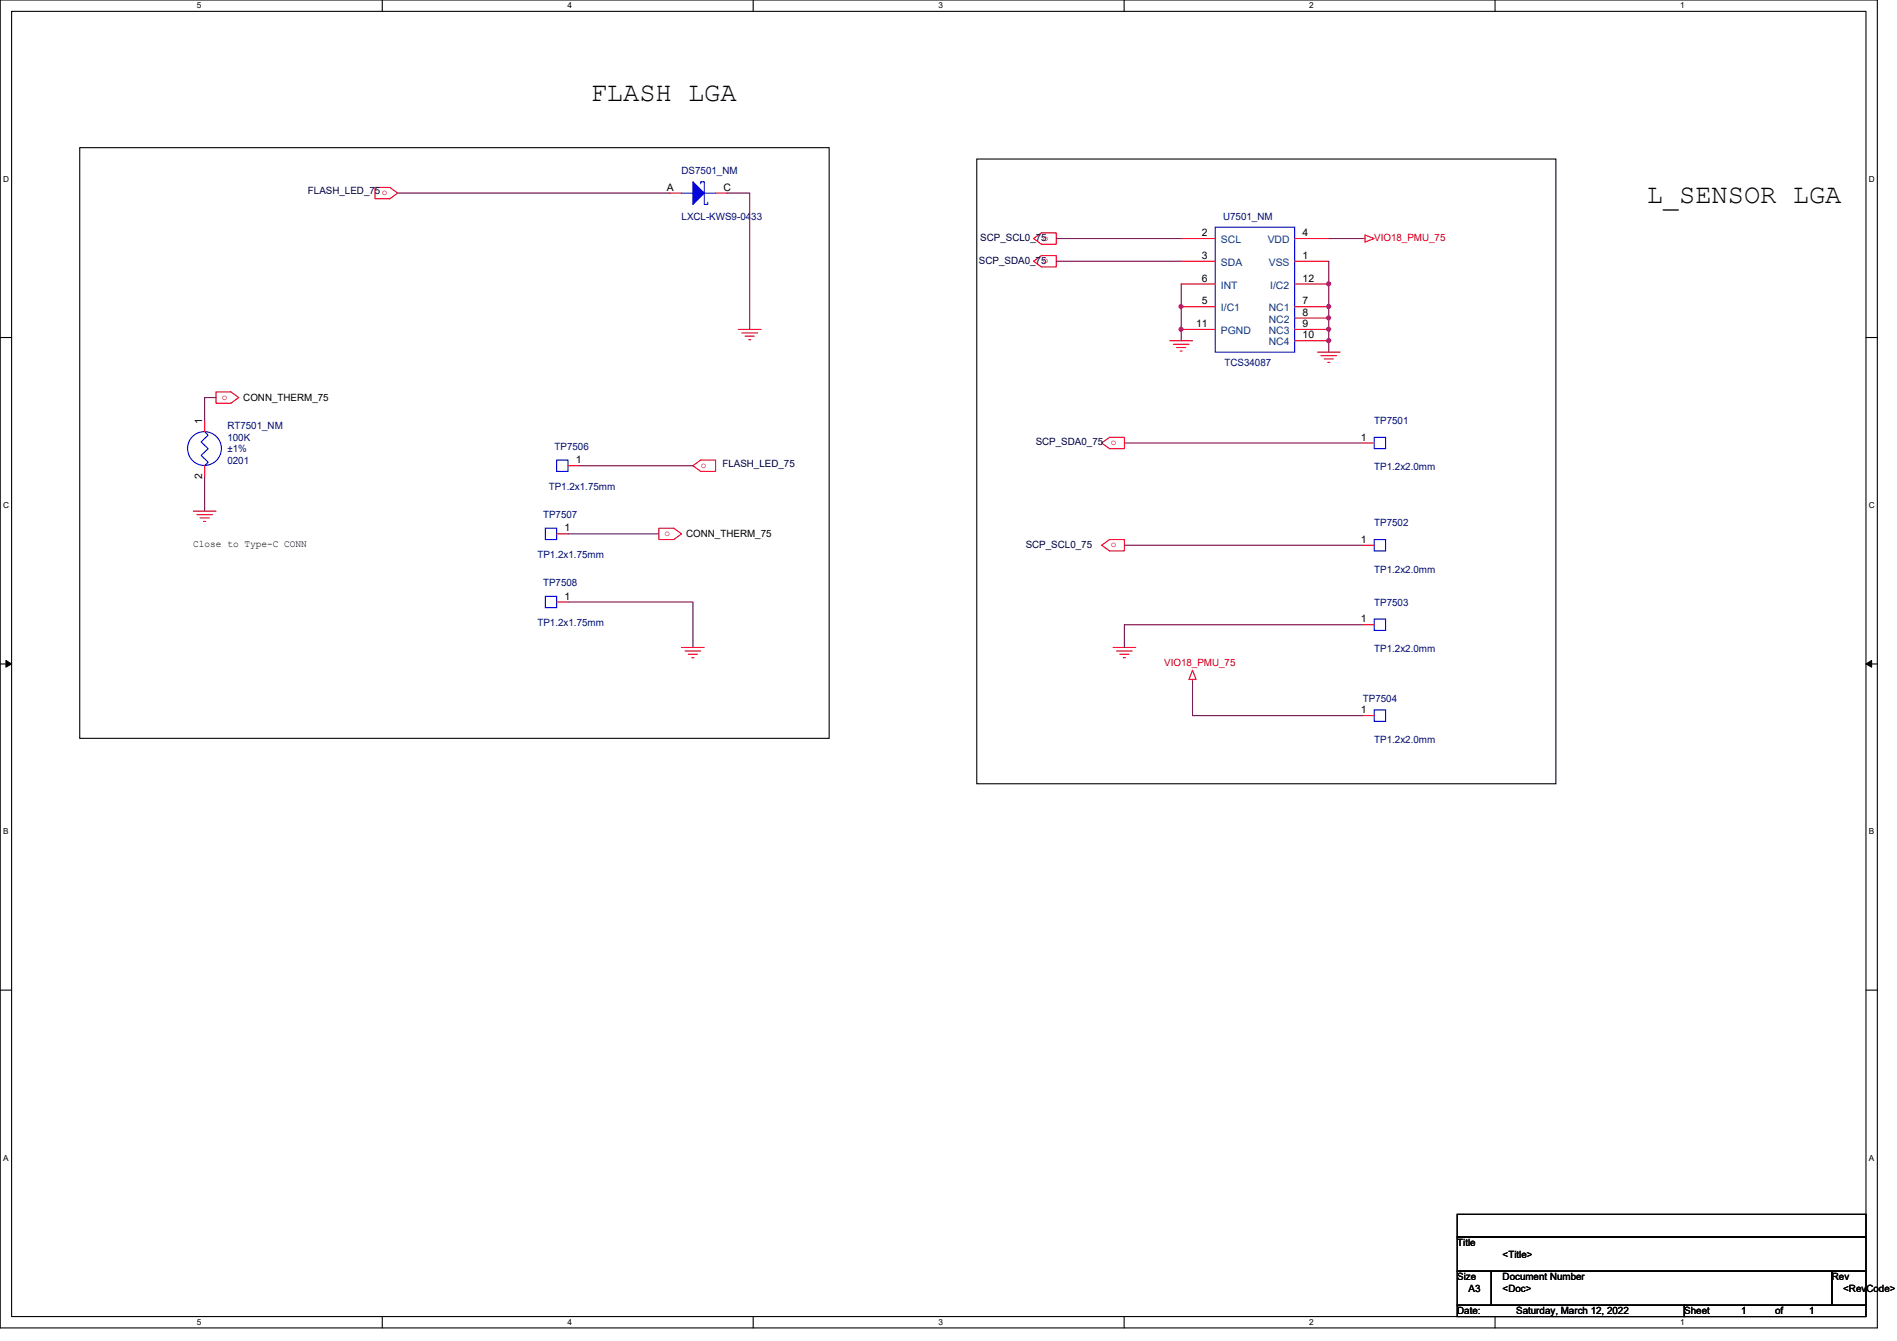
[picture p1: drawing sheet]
<svg xmlns="http://www.w3.org/2000/svg" width="297mm" height="210mm" viewBox="0 0 297 210" stroke-linecap="round" stroke-linejoin="round" font-family="sans-serif">
<path d="M0 0h294v207.9h-294zM1.8 1.8h290.4v204.3h-290.4z" fill="none" stroke="#000" stroke-width=".17"/>
<g fill="#fff">
<path d="M30.8 .2h.7v1.4h-.7z"/>
<path d="M30.8 206.2h.7v1.4h-.7z"/>
</g>
<path d="M59.9 0v1.8M59.9 206.1v1.8" fill="none" stroke="#000" stroke-width=".17"/>
<g fill="#fff">
<path d="M88.9 .2h.6v1.4h-.6z"/>
<path d="M88.9 206.2h.6v1.4h-.6z"/>
</g>
<path d="M117.9 0v1.8M117.9 206.1v1.8" fill="none" stroke="#000" stroke-width=".17"/>
<g fill="#fff">
<path d="M146.9 .2h.7v1.4h-.7z"/>
<path d="M146.9 206.2h.7v1.4h-.7z"/>
</g>
<path d="M176 0v1.8M176 206.1v1.8" fill="none" stroke="#000" stroke-width=".17"/>
<g fill="#fff">
<path d="M205 .2h.7v1.4h-.7z"/>
<path d="M205 206.2h.7v1.4h-.7z"/>
</g>
<path d="M234.1 0v1.8M234.1 206.1v1.8" fill="none" stroke="#000" stroke-width=".17"/>
<g fill="#fff">
<path d="M263.1 .2h.7v1.4h-.7z"/>
<path d="M263.1 206.2h.7v1.4h-.7z"/>
<path d="M.5 27.3h.9v1.4h-.9z"/>
<path d="M292.6 27.3h.9v1.4h-.9z"/>
<path d="M.5 78.4h.9v1.4h-.9z"/>
<path d="M292.6 78.4h.9v1.4h-.9z"/>
</g>
<path d="M0 52.8h1.8M292.2 52.8h1.8" fill="none" stroke="#000" stroke-width=".17"/>
<g fill="#fff">
<path d="M.5 129.5h.8v1.4h-.8z"/>
<path d="M292.6 129.5h.9v1.4h-.9z"/>
</g>
<path d="M0 103.9h1.8M292.2 103.9h1.8" fill="none" stroke="#000" stroke-width=".17"/>
<path d="M.9 103.4l.9 .5-.9 .5zM292.2 103.9l.9-.5v1z" fill="#000"/>
<path d="M.9 103.4l.9 .5-.9 .5zM292.2 103.9l.9-.5v1z" fill="none" stroke="#000" stroke-width=".16"/>
<g fill="#fff">
<path d="M.5 180.5h.8v1.4h-.8z"/>
<path d="M292.6 180.5h.9v1.4h-.9z"/>
</g>
<path d="M12.5 23.1h117.3v92.5h-117.3zM152.9 24.9h90.7v97.8h-90.7zM0 155h1.8M292.2 155h1.8M228.2 190.1h64v3.5h-64zM228.2 193.6h64v5.4h-64zM228.2 199h5.3v5.3h-5.3zM233.5 199h53.3v5.3h-53.3zM286.8 199h5.4v5.3h-5.4zM228.2 204.3h35.5v1.8h-35.5zM263.7 204.3h28.5v1.8h-28.5z" fill="none" stroke="#000" stroke-width=".17"/>
<g fill="none" stroke="#f00" stroke-width=".17">
<path d="M58.7 29.3h2.3l1.3 .9-1.3 .9h-2.3zM161.8 37.3l1.3-.9h2.3v1.8h-2.3zM185 37.3h5.3M202.7 37.3h5.4M213.4 37.3h.3M213.7 36.8l1.5 .5-1.5 .6zM115.6 51.6h3.6M116.2 52.1h2.4M116.7 52.6h1.4M117.2 53.2h.4M161.8 40.9l1.3-.9h2.3v1.8h-2.3zM183.2 53.3h3.5"/>
<path d="M183.7 53.9h2.5M184.2 54.4h1.5M184.8 54.9h.3M185 40.9h5.3M185 51.6h5.3M185 48h5.3M185 44.4h5.3M202.7 40.9h5.4M202.7 51.6h5.4M202.7 53.3h5.4M202.7 48h5.4M202.7 44.4h5.4"/>
<path d="M202.7 49.8h5.4M206.3 55.1h3.5M206.8 55.7h2.5M207.3 56.2h1.5M207.9 56.7h.3M32 65.8v1.8M32 72.9v1.8M33.8 61.3h2.3l1.3 .9-1.3 .9h-2.3zM88.9 72.9h1.8M108.5 72.9l1.2-.9h2.4v1.8h-2.4zM172.5 69.3l1.2-.8h2.4v1.7h-2.4zM213.4 69.3h1.8"/>
<path d="M30.3 80h3.5M30.8 80.6h2.5M31.3 81.1h1.5M31.9 81.6h.3M87.2 94.2h1.7M87.2 83.6h1.7M103.2 82.7h2.3l1.2 .9-1.2 .9h-2.3zM172.5 85.3l1.2-.8h2.4v1.7h-2.4zM213.4 85.3h1.8M213.4 97.8h1.8M106.7 101.3h3.6M107.3 101.9h2.4"/>
<path d="M107.8 102.4h1.4M108.3 103h.4M174.3 101.3h3.5M174.8 101.9h2.5M175.3 102.4h1.5M175.9 103h.3M186.7 106.3v.4M186.7 104.9l.6 1.4h-1.1zM213.4 112h1.8"/>
</g>
<g fill="none" stroke="#00f" stroke-width=".17">
<path d="M190.3 35.6h12.4v19.5h-12.4zM32 67.6l.6 .5-1.1 1.1 1.1 1-1.1 1.1 1.1 1-.6 .6M87.2 72h1.7v1.8h-1.7zM215.2 68.5h1.8v1.7h-1.8zM85.4 93.3h1.8v1.8h-1.8zM85.4 82.7h1.8v1.8h-1.8zM215.2 84.5h1.8v1.7h-1.8zM215.2 96.9h1.8v1.8h-1.8zM215.2 111.1h1.8v1.8h-1.8z"/>
<circle cx="32" cy="70.2" r="2.65"/>
</g>
<path d="M108.5 28.4l1.8 1.8-1.8 1.8z" fill="#00f"/>
<path d="M106.7 30.2h1.8M108.5 28.4l1.8 1.8-1.8 1.8zM109.7 28.8v-.4h.6v3.6h.5v-.3M110.3 30.2h1.8" fill="none" stroke="#00f" stroke-width=".17"/>
<path d="M104.9 30.2h1.8M112.1 30.2h1.7" fill="none" stroke="#f00" stroke-width=".17"/>
<path d="M62.3 30.2h42.6M113.8 30.2h3.6v21.4M165.4 37.3h19.6M208.1 37.3h5.3M165.4 40.9h19.6M185 44.5v3.5M208.1 40.9v7.1" fill="none" stroke="#800040" stroke-width=".17"/>
<circle cx="208" cy="48" r=".32" fill="#f0f"/>
<circle cx="208" cy="48" r=".32" fill="none" stroke="#f0f" stroke-width=".17"/>
<circle cx="208" cy="44.4" r=".32" fill="#f0f"/>
<circle cx="208" cy="44.4" r=".32" fill="none" stroke="#f0f" stroke-width=".17"/>
<path d="M185 48v3.6" fill="none" stroke="#800040" stroke-width=".17"/>
<circle cx="184.9" cy="51.5" r=".32" fill="#f0f"/>
<circle cx="184.9" cy="51.5" r=".32" fill="none" stroke="#f0f" stroke-width=".17"/>
<circle cx="184.9" cy="48" r=".32" fill="#f0f"/>
<circle cx="184.9" cy="48" r=".32" fill="none" stroke="#f0f" stroke-width=".17"/>
<path d="M208.1 48v3.6" fill="none" stroke="#800040" stroke-width=".17"/>
<circle cx="208" cy="51.5" r=".32" fill="#f0f"/>
<circle cx="208" cy="51.5" r=".32" fill="none" stroke="#f0f" stroke-width=".17"/>
<circle cx="208" cy="49.8" r=".32" fill="#f0f"/>
<circle cx="208" cy="49.8" r=".32" fill="none" stroke="#f0f" stroke-width=".17"/>
<path d="M185 51.6v1.7M208.1 51.6v3.5" fill="none" stroke="#800040" stroke-width=".17"/>
<circle cx="208" cy="53.3" r=".32" fill="#f0f"/>
<circle cx="208" cy="53.3" r=".32" fill="none" stroke="#f0f" stroke-width=".17"/>
<path d="M32 74.7v5.3M33.8 62.2h-1.8v3.6M90.7 72.9h17.8M176.1 69.3h37.3M88.9 94.2h19.6v7.1M88.9 83.6h14.3M176.1 85.3h37.3M213.4 97.8h-37.3v3.5M186.7 106.7v5.3h26.7" fill="none" stroke="#800040" stroke-width=".17"/>
<circle cx="208" cy="48" r=".32" fill="#f0f"/>
<circle cx="208" cy="48" r=".32" fill="none" stroke="#f0f" stroke-width=".17"/>
<circle cx="208" cy="44.4" r=".32" fill="#f0f"/>
<circle cx="208" cy="44.4" r=".32" fill="none" stroke="#f0f" stroke-width=".17"/>
<circle cx="184.9" cy="51.5" r=".32" fill="#f0f"/>
<circle cx="184.9" cy="51.5" r=".32" fill="none" stroke="#f0f" stroke-width=".17"/>
<circle cx="184.9" cy="48" r=".32" fill="#f0f"/>
<circle cx="184.9" cy="48" r=".32" fill="none" stroke="#f0f" stroke-width=".17"/>
<circle cx="208" cy="51.5" r=".32" fill="#f0f"/>
<circle cx="208" cy="51.5" r=".32" fill="none" stroke="#f0f" stroke-width=".17"/>
<circle cx="208" cy="49.8" r=".32" fill="#f0f"/>
<circle cx="208" cy="49.8" r=".32" fill="none" stroke="#f0f" stroke-width=".17"/>
<circle cx="208" cy="53.3" r=".32" fill="#f0f"/>
<circle cx="208" cy="53.3" r=".32" fill="none" stroke="#f0f" stroke-width=".17"/>
<g font-size="4.2">
<text x="92.5" y="15.8">FLASH LGA</text>
<text x="257.8" y="31.8">L_SENSOR LGA</text>
</g>
<g font-size="1.6">
<text x="104.4" y="29.8">A</text>
<text x="113.3" y="29.8">C</text>
<text x="188.2" y="37">2</text>
<text x="188.2" y="40.5">3</text>
<text x="204" y="37">4</text>
<text x="204" y="40.5">1</text>
<text x="188.2" y="47.6">5</text>
<text x="188.2" y="44.1">6</text>
<text x="204" y="47.6">7</text>
<text x="204" y="44.1">12</text>
<text x="187.3" y="51.2">11</text>
<text x="204" y="49.4">8</text>
<text x="204" y="51.2">9</text>
<text x="204" y="53">10</text>
<text x="38.1" y="62.8">CONN_THERM_75</text>
<text x="31.7" y="66.3" transform="rotate(-90 31.7 66.3)">1</text>
<text x="213.1" y="69">1</text>
<text x="31.7" y="75" transform="rotate(-90 31.7 75)">2</text>
<text x="90.2" y="72.5">1</text>
<text x="88.4" y="83.2">1</text>
<text x="30.3" y="85.7">Close to Type-C CONN</text>
<text x="107.4" y="84.1">CONN_THERM_75</text>
<text x="213.1" y="85">1</text>
<text x="88.4" y="93.9">1</text>
<text x="213.1" y="97.4">1</text>
<text x="213.1" y="111.6">1</text>
<text x="228.2" y="195.1">Title</text>
<text x="235.3" y="196.9">&lt;Title&gt;</text>
<text x="228.2" y="200.4">Size</text>
<text x="230" y="202.2">A3</text>
<text x="235.3" y="200.4">Document Number</text>
<text x="235.3" y="202.2">&lt;Doc&gt;</text>
<text x="286.8" y="200.4">Rev</text>
<text x="288.6" y="202.2">&lt;RevCode&gt;</text>
<text x="228.2" y="205.7">Date:</text>
<text x="237.4" y="205.7">Saturday, March 12, 2022</text>
<text x="263.7" y="205.7">Sheet</text>
<text x="272.6" y="205.7">1</text>
<text x="278" y="205.7">of</text>
<text x="283.3" y="205.7">1</text>
</g>
<g font-size="1.6" fill="#000080">
<text x="106.7" y="27.2">DS7501_NM</text>
<text x="106.7" y="34.5">LXCL-KWS9-0433</text>
<text x="191.5" y="34.5">U7501_NM</text>
<text x="191.7" y="57.3">TCS34087</text>
<text x="35.6" y="67.2">RT7501_NM</text>
<text x="35.6" y="69">100K</text>
<text x="35.6" y="70.8">±1%</text>
<text x="86.8" y="70.4">TP7506</text>
<text x="215.2" y="66.3">TP7501</text>
<text x="35.6" y="72.6">0201</text>
<text x="85.9" y="76.7">TP1.2x1.75mm</text>
<text x="215.2" y="73.6">TP1.2x2.0mm</text>
<text x="85" y="81.1">TP7507</text>
<text x="215.2" y="82.3">TP7502</text>
<text x="84.2" y="87.3">TP1.2x1.75mm</text>
<text x="215.2" y="89.6">TP1.2x2.0mm</text>
<text x="85" y="91.8">TP7508</text>
<text x="215.2" y="94.8">TP7503</text>
<text x="84.2" y="98">TP1.2x1.75mm</text>
<text x="215.2" y="102.1">TP1.2x2.0mm</text>
<text x="213.4" y="109.9">TP7504</text>
<text x="215.2" y="116.3">TP1.2x2.0mm</text>
</g>
<g font-size="1.6" fill="#000040">
<text x="48.2" y="30.4">FLASH_LED_75o</text>
<text x="153.3" y="41.3">SCP_SDA0_75o</text>
<text x="153.5" y="37.7">SCP_SCL0_75o</text>
<text x="162.2" y="69.7">SCP_SDA0_75</text>
<text x="113.1" y="73.1">FLASH_LED_75</text>
<text x="160.6" y="85.7">SCP_SCL0_75</text>
</g>
<g font-size="1.6" fill="#004080">
<text x="191.2" y="38.1">SCL</text>
<text x="191.2" y="41.6">SDA</text>
<text x="198.5" y="38.1">VDD</text>
<text x="198.7" y="41.6">VSS</text>
<text x="191.2" y="45.2">INT</text>
<text x="198.9" y="45.2">I/C2</text>
<text x="191.2" y="48.7">I/C1</text>
<text x="191.2" y="52.3">PGND</text>
<text x="198.7" y="48.7">NC1</text>
<text x="198.7" y="50.5">NC2</text>
<text x="198.7" y="52.3">NC3</text>
<text x="198.7" y="54.1">NC4</text>
</g>
<g font-size="1.6" fill="#f00">
<text x="215.2" y="37.7">VIO18_PMU_75</text>
<text x="34.7" y="62.6">o</text>
<text x="173.9" y="69.7">o</text>
<text x="109.7" y="73.2">o</text>
<text x="104.1" y="83.9">o</text>
<text x="173.9" y="85.7">o</text>
<text x="182.3" y="104.2">VIO18_PMU_75</text>
</g>
<g font-size="1.3">
<text x="30.8" y="1.3">5</text>
<text x="88.9" y="1.3">4</text>
<text x="146.9" y="1.3">3</text>
<text x="205" y="1.3">2</text>
<text x="263.1" y="1.3">1</text>
<text x=".5" y="28.4">D</text>
<text x="292.6" y="28.4">D</text>
<text x=".5" y="79.5">C</text>
<text x="292.6" y="79.5">C</text>
<text x=".5" y="130.6">B</text>
<text x="292.6" y="130.6">B</text>
<text x=".5" y="181.7">A</text>
<text x="292.6" y="181.7">A</text>
<text x="30.8" y="207.4">5</text>
<text x="88.9" y="207.4">4</text>
<text x="146.9" y="207.4">3</text>
<text x="205" y="207.4">2</text>
<text x="263.1" y="207.4">1</text>
</g>
</svg>
